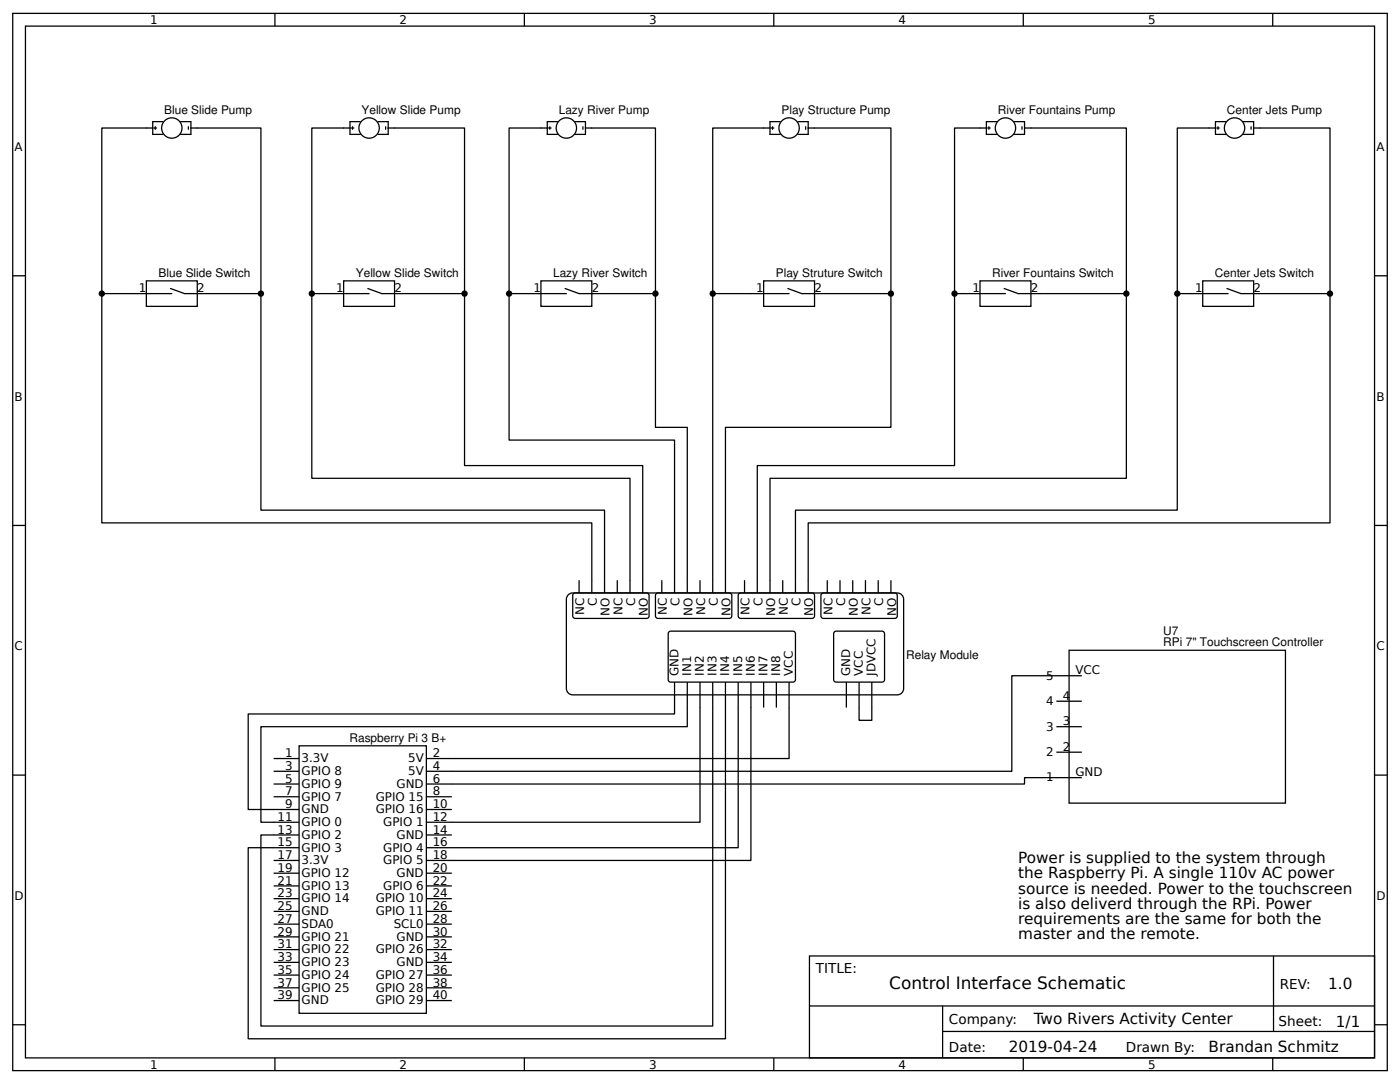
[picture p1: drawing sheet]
<svg xmlns="http://www.w3.org/2000/svg" width="291mm" height="225mm" viewBox="0 0 291 225" stroke-linecap="round" stroke-linejoin="round" font-family="sans-serif">
<g fill="none" stroke="#000" stroke-width=".26">
<path d="M2.6 2.8h285.8v219.6h-285.8zM5.3 5.4h280.5v214.3h-280.5zM57.1 2.8v2.6M109 2.8v2.6M160.9 2.8v2.6M212.7 2.8v2.6M264.6 2.8v2.6M31.7 26.6h-10.5v82h101.8v14.6M32 26.6h.5M32.3 26.3v.6M33.9 25.3h-2.2v2.6h2.2M37.6 25.3h2.1v2.6h-2.1"/>
<path d="M39.2 26.3v.6M39.7 26.6h14.5v34.4M72.8 26.6h-8v72.8h66.2v23.8M73 26.6h.6M73.3 26.3v.6M74.9 25.3h-2.1v2.6h2.1M78.6 25.3h2.1v2.6h-2.1M80.2 26.3v.6M80.7 26.6h15.9v70.1h37v26.5M113.8 26.6h-8v64.8h34.4v31.8M114 26.6h.6M114.3 26.3v.6"/>
<path d="M115.9 25.3h-2.1v2.6h2.1M119.6 25.3h2.1v2.6h-2.1M121.2 26.3v.6M121.7 26.6h14.6v34.4M160.1 26.6h-11.9v96.6M160.3 26.6h.6M160.6 26.3v.6M162.2 25.3h-2.1v2.6h2.1M165.9 25.3h2.1v2.6h-2.1M167.5 26.3v.6M168 26.6h17.2v34.4M205.1 26.6h-6.7v34.4"/>
<path d="M205.3 26.6h.5M205.6 26.3v.6M207.2 25.3h-2.1v2.6h2.1M210.9 25.3h2.1v2.6h-2.1M212.5 26.3v.6M213 26.6h21.2v34.4M252.7 26.6h-8v79.4h-79.3v17.2M252.9 26.6h.6M253.2 26.3v.6M254.8 25.3h-2.1v2.6h2.1M258.5 25.3h2.1v2.6h-2.1M260.1 26.3v.6"/>
<path d="M260.6 26.6h15.9v82h-108.5v14.6M2.6 57.3h2.7M30.4 58.3h10.6v5.3h-10.6zM35.5 59.9l2.9 1.1h15.8v45h71.5v17.2M71.4 58.3h10.6v5.3h-10.6zM76.5 59.9l2.9 1.1h17.2M112.4 58.3h10.6v5.3h-10.6zM117.5 59.9l2.9 1.1h15.9v27.8h6.6v34.4M158.7 58.3h10.6v5.3h-10.6zM163.8 59.9l2.9 1.1h18.5v27.8h-34.4v34.4M203.7 58.3h10.6v5.3h-10.6zM208.8 59.9l2.9 1.1h22.5v38.4h-74.1v23.8"/>
<path d="M250 58.3h10.6v5.3h-10.6zM255.1 59.9l2.9 1.1h18.5M285.8 57.3h2.6M21.2 61h14.5M64.8 61h11.9M105.8 61h11.9M148.2 61h15.8M209 61h-10.6v35.7h-41v26.5M244.7 61h10.6M2.6 109.1h2.7M285.8 109.1h2.6M118 123.7l.6-.5h.5h67.4a1.32 1.32 0 0 1 1.4 1.3v18.5a1.32 1.32 0 0 1-1.4 1.3h-67.4a1.32 1.32 0 0 1-1.4-1.3v-18.5z"/>
<path d="M119.3 123.2h15.4l.2 .5v4.5l-.5 .3-15.1-.1-.2-.5v-4.2zM120.4 120.5v2.7M128.3 120.5v2.7M136.5 123.2h15.4l.2 .5v4.5l-.5 .3-15.1-.1-.2-.5v-4.2zM137.6 120.5v2.7M139.2 131.2h25.9l.3 .4-.1 9.8-.5 .3-25.6-.1-.3-.4v-9.6zM145.5 120.5v2.7M153.5 123.4l.5-.2h15.1l.2 .5v4.5l-.5 .3-15.1-.1-.2-.5zM154.8 120.5v2.7M162.7 120.5v2.7M170.9 123.2h15.4l.2 .5v4.5l-.5 .3-15.1-.1-.2-.5v-4.2zM172 120.5v2.7"/>
<path d="M173.4 131.4l.4-.3 9.8 .1 .3 .4-.1 9.8-.4 .3-9.8-.1-.3-.4zM174.6 120.5v2.7M177.3 120.5v2.7M179.9 120.5v2.7M182.6 120.5v2.7M185.2 120.5v2.7M222.2 135.1h45v31.7h-45zM56.9 157.6h5.3M62.2 154.9h26.4v55.6h-26.4zM140.2 141.7v6.6h-88.6v19.8h10.6M142.9 141.7v9.2h-88.7v19.9h8M145.5 141.7v29.1h-56.9"/>
<path d="M148.2 141.7v71.4h-94v-39.7h8M150.8 141.7v74.1h-99.2v-39.7h10.6M153.5 141.7v34.4h-64.9M156.1 141.7v37h-67.5M158.7 141.7v5.3M161.4 141.7v5.3M164 141.7v15.9h-75.4M175.9 141.7v5.3M178.6 141.7v7.9h2.6v-7.9M219.6 156.2h5.3M219.6 150.9h5.3M219.6 145.7h5.3"/>
<path d="M224.9 140.4h-14.6v19.8h-121.7M2.6 161h2.7M56.9 160.2h5.3M56.9 162.9h5.3M56.9 165.5h5.3M56.9 178.7h5.3M88.6 165.5h5.3M88.6 168.1h5.3M88.6 173.4h5.3M224.9 161.5h-11.9v1.4h-124.4M285.8 161h2.6M56.9 181.4h5.3"/>
<path d="M56.9 184h5.3M56.9 186.7h5.3M56.9 189.3h5.3M56.9 192h5.3M56.9 194.6h5.3M56.9 197.2h5.3M56.9 199.9h5.3M88.6 181.4h5.3M88.6 184h5.3M88.6 186.7h5.3M88.6 189.3h5.3M88.6 192h5.3"/>
<path d="M88.6 194.6h5.3M88.6 197.2h5.3M88.6 199.9h5.3M168.3 198.6h117.5v21.1h-117.5zM264.7 198.6l.1 15.6M2.6 212.9h2.7M56.9 202.5h5.3M56.9 205.2h5.3M56.9 207.8h5.3M57.1 219.7v2.7M88.6 202.5h5.3M88.6 205.2h5.3"/>
<path d="M88.6 207.8h5.3M109 219.7v2.7M160.9 219.7v2.7M168.3 209h117.4M196 214.2h89.7M196 209v10.5M212.7 219.7v2.7M264.6 219.7v2.7M285.8 212.9h2.6"/>
<circle cx="35.7" cy="26.6" r="2.12"/>
<circle cx="76.7" cy="26.6" r="2.12"/>
<circle cx="117.7" cy="26.6" r="2.12"/>
<circle cx="164" cy="26.6" r="2.12"/>
<circle cx="209" cy="26.6" r="2.12"/>
<circle cx="256.6" cy="26.6" r="2.12"/>
</g>
<g fill="#000">
<circle cx="21.2" cy="61" r=".66"/>
<circle cx="54.2" cy="61" r=".66"/>
<circle cx="64.8" cy="61" r=".66"/>
<circle cx="96.6" cy="61" r=".66"/>
<circle cx="105.8" cy="61" r=".66"/>
<circle cx="136.3" cy="61" r=".66"/>
<circle cx="148.2" cy="61" r=".66"/>
<circle cx="185.2" cy="61" r=".66"/>
<circle cx="198.4" cy="61" r=".66"/>
<circle cx="234.2" cy="61" r=".66"/>
<circle cx="244.7" cy="61" r=".66"/>
<circle cx="276.5" cy="61" r=".66"/>
</g>
<text font-size="3.5" x="184.8" y="205.3">Control Interface Schematic</text>
<g font-size="3.2">
<text x="211.7" y="179.3">Power is supplied to the system through</text>
<text x="211.7" y="182.4">the Raspberry Pi. A single 110v AC power</text>
<text x="211.7" y="185.6">source is needed. Power to the touchscreen</text>
<text x="211.7" y="188.8">is also deliverd through the RPi. Power</text>
<text x="211.7" y="192">requirements are the same for both the</text>
<text x="211.7" y="195.1">master and the remote.</text>
<text x="276.1" y="205.5">1.0</text>
<text x="214.9" y="212.7">Two Rivers Activity Center</text>
<text x="277.7" y="213.3">1/1</text>
<text x="209.7" y="218.5">2019-04-24</text>
<text x="251.3" y="218.5">Brandan Schmitz</text>
</g>
<g font-size="2.8">
<text x="169.6" y="202">TITLE:</text>
<text x="266.1" y="205.5">REV:</text>
<text x="197.3" y="212.7">Company:</text>
<text x="265.8" y="213.1">Sheet:</text>
<text x="197.3" y="218.4">Date:</text>
<text x="234.1" y="218.5">Drawn By:</text>
</g>
<g font-size="2.5">
<text x="31.2" y="5">1</text>
<text x="83.1" y="5">2</text>
<text x="134.9" y="5">3</text>
<text x="186.8" y="5">4</text>
<text x="238.7" y="5">5</text>
<text x="34.1" y="23.7">Blue Slide Pump</text>
<text x="75.1" y="23.7">Yellow Slide Pump</text>
<text x="116.2" y="23.7">Lazy River Pump</text>
<text x="162.5" y="23.7">Play Structure Pump</text>
<text x="207.4" y="23.7">River Fountains Pump</text>
<text x="255.1" y="23.7">Center Jets Pump</text>
<text x="3" y="31.4">A</text>
<text x="286.1" y="31.4">A</text>
<text x="33" y="57.5">Blue Slide Switch</text>
<text x="74" y="57.5">Yellow Slide Switch</text>
<text x="115" y="57.5">Lazy River Switch</text>
<text x="161.3" y="57.5">Play Struture Switch</text>
<text x="206.3" y="57.5">River Fountains Switch</text>
<text x="252.6" y="57.5">Center Jets Switch</text>
<text x="28.9" y="60.7">1</text>
<text x="41" y="60.7">2</text>
<text x="69.9" y="60.7">1</text>
<text x="82" y="60.7">2</text>
<text x="110.9" y="60.7">1</text>
<text x="123" y="60.7">2</text>
<text x="157.2" y="60.7">1</text>
<text x="169.3" y="60.7">2</text>
<text x="202.2" y="60.7">1</text>
<text x="214.3" y="60.7">2</text>
<text x="248.5" y="60.7">1</text>
<text x="260.6" y="60.7">2</text>
<text x="3" y="83.2">B</text>
<text x="286.1" y="83.2">B</text>
<text x="124.1" y="125.9" transform="rotate(-90 124.1 125.9)">C</text>
<text x="132" y="125.9" transform="rotate(-90 132 125.9)">C</text>
<text x="141.3" y="125.9" transform="rotate(-90 141.3 125.9)">C</text>
<text x="149.2" y="125.9" transform="rotate(-90 149.2 125.9)">C</text>
<text x="158.5" y="125.9" transform="rotate(-90 158.5 125.9)">C</text>
<text x="166.4" y="125.9" transform="rotate(-90 166.4 125.9)">C</text>
<text x="175.7" y="125.9" transform="rotate(-90 175.7 125.9)">C</text>
<text x="183.6" y="125.9" transform="rotate(-90 183.6 125.9)">C</text>
<text x="121.4" y="127.7" transform="rotate(-90 121.4 127.7)">NC</text>
<text x="126.7" y="127.9" transform="rotate(-90 126.7 127.9)">NO</text>
<text x="129.4" y="127.7" transform="rotate(-90 129.4 127.7)">NC</text>
<text x="134.7" y="127.9" transform="rotate(-90 134.7 127.9)">NO</text>
<text x="138.6" y="127.7" transform="rotate(-90 138.6 127.7)">NC</text>
<text x="143.9" y="127.9" transform="rotate(-90 143.9 127.9)">NO</text>
<text x="146.6" y="127.7" transform="rotate(-90 146.6 127.7)">NC</text>
<text x="151.9" y="127.9" transform="rotate(-90 151.9 127.9)">NO</text>
<text x="155.8" y="127.7" transform="rotate(-90 155.8 127.7)">NC</text>
<text x="161.1" y="127.9" transform="rotate(-90 161.1 127.9)">NO</text>
<text x="163.8" y="127.7" transform="rotate(-90 163.8 127.7)">NC</text>
<text x="169.1" y="127.9" transform="rotate(-90 169.1 127.9)">NO</text>
<text x="173" y="127.7" transform="rotate(-90 173 127.7)">NC</text>
<text x="178.3" y="127.9" transform="rotate(-90 178.3 127.9)">NO</text>
<text x="181" y="127.7" transform="rotate(-90 181 127.7)">NC</text>
<text x="186.3" y="127.9" transform="rotate(-90 186.3 127.9)">NO</text>
<text x="241.8" y="131.9">U7</text>
<text x="3" y="135.1">C</text>
<text x="188.4" y="136.8">Relay Module</text>
<text x="241.8" y="134.3">RPi 7&quot; Touchscreen Controller</text>
<text x="286.1" y="135.1">C</text>
<text x="141" y="140.4" transform="rotate(-90 141 140.4)">GND</text>
<text x="143.7" y="140.4" transform="rotate(-90 143.7 140.4)">IN1</text>
<text x="146.3" y="140.4" transform="rotate(-90 146.3 140.4)">IN2</text>
<text x="149" y="140.4" transform="rotate(-90 149 140.4)">IN3</text>
<text x="151.6" y="140.4" transform="rotate(-90 151.6 140.4)">IN4</text>
<text x="154.3" y="140.4" transform="rotate(-90 154.3 140.4)">IN5</text>
<text x="156.9" y="140.4" transform="rotate(-90 156.9 140.4)">IN6</text>
<text x="159.5" y="140.4" transform="rotate(-90 159.5 140.4)">IN7</text>
<text x="162.2" y="140.4" transform="rotate(-90 162.2 140.4)">IN8</text>
<text x="164.8" y="140.4" transform="rotate(-90 164.8 140.4)">VCC</text>
<text x="176.7" y="140.4" transform="rotate(-90 176.7 140.4)">GND</text>
<text x="179.4" y="140.4" transform="rotate(-90 179.4 140.4)">VCC</text>
<text x="182" y="140.4" transform="rotate(-90 182 140.4)">JDVCC</text>
<text x="217.5" y="141.2">5</text>
<text x="223.6" y="140.1">VCC</text>
<text x="217.5" y="146.4">4</text>
<text x="220.9" y="145.4">4</text>
<text x="72.7" y="154.1">Raspberry Pi 3 B+</text>
<text x="217.5" y="151.7">3</text>
<text x="220.9" y="156">2</text>
<text x="220.9" y="150.7">3</text>
<text x="59.3" y="157.3">1</text>
<text x="59.3" y="159.9">3</text>
<text x="62.7" y="158.4">3.3V</text>
<text x="62.7" y="161">GPIO 8</text>
<text x="84.8" y="158.4">5V</text>
<text x="84.8" y="161">5V</text>
<text x="90" y="157.3">2</text>
<text x="90" y="159.9">4</text>
<text x="217.5" y="157">2</text>
<text x="223.6" y="161.3">GND</text>
<text x="59.3" y="162.6">5</text>
<text x="59.3" y="165.2">7</text>
<text x="59.3" y="167.9">9</text>
<text x="62.7" y="163.6">GPIO 9</text>
<text x="62.7" y="166.3">GPIO 7</text>
<text x="78.1" y="166.3">GPIO 15</text>
<text x="82.4" y="163.6">GND</text>
<text x="90" y="162.6">6</text>
<text x="90" y="165.2">8</text>
<text x="90" y="167.9">10</text>
<text x="217.5" y="162.3">1</text>
<text x="57.7" y="170.5">11</text>
<text x="57.7" y="173.2">13</text>
<text x="62.7" y="168.9">GND</text>
<text x="62.7" y="171.6">GPIO 0</text>
<text x="78.1" y="168.9">GPIO 16</text>
<text x="79.7" y="171.6">GPIO 1</text>
<text x="90" y="170.5">12</text>
<text x="90" y="173.2">14</text>
<text x="57.7" y="175.8">15</text>
<text x="57.7" y="178.5">17</text>
<text x="62.7" y="174.2">GPIO 2</text>
<text x="62.7" y="176.9">GPIO 3</text>
<text x="62.7" y="179.5">3.3V</text>
<text x="79.7" y="176.9">GPIO 4</text>
<text x="79.7" y="179.5">GPIO 5</text>
<text x="82.4" y="174.2">GND</text>
<text x="90" y="175.8">16</text>
<text x="90" y="178.5">18</text>
<text x="57.7" y="181.1">19</text>
<text x="57.7" y="183.8">21</text>
<text x="62.7" y="182.2">GPIO 12</text>
<text x="62.7" y="184.8">GPIO 13</text>
<text x="79.7" y="184.8">GPIO 6</text>
<text x="82.4" y="182.2">GND</text>
<text x="90" y="181.1">20</text>
<text x="90" y="183.8">22</text>
<text x="3" y="186.9">D</text>
<text x="57.7" y="186.4">23</text>
<text x="57.7" y="189">25</text>
<text x="57.7" y="191.7">27</text>
<text x="62.7" y="187.5">GPIO 14</text>
<text x="62.7" y="190.1">GND</text>
<text x="78.1" y="187.5">GPIO 10</text>
<text x="78.1" y="190.1">GPIO 11</text>
<text x="90" y="186.4">24</text>
<text x="90" y="189">26</text>
<text x="90" y="191.7">28</text>
<text x="286.1" y="186.9">D</text>
<text x="57.7" y="194.3">29</text>
<text x="57.7" y="197">31</text>
<text x="62.7" y="192.7">SDA0</text>
<text x="62.7" y="195.4">GPIO 21</text>
<text x="81.9" y="192.7">SCL0</text>
<text x="82.4" y="195.4">GND</text>
<text x="90" y="194.3">30</text>
<text x="90" y="197">32</text>
<text x="57.7" y="199.6">33</text>
<text x="57.7" y="202.3">35</text>
<text x="62.7" y="198">GPIO 22</text>
<text x="62.7" y="200.7">GPIO 23</text>
<text x="62.7" y="203.3">GPIO 24</text>
<text x="78.1" y="198">GPIO 26</text>
<text x="78.1" y="203.3">GPIO 27</text>
<text x="82.4" y="200.7">GND</text>
<text x="90" y="199.6">34</text>
<text x="90" y="202.3">36</text>
<text x="57.7" y="204.9">37</text>
<text x="57.7" y="207.6">39</text>
<text x="62.7" y="206">GPIO 25</text>
<text x="62.7" y="208.6">GND</text>
<text x="78.1" y="206">GPIO 28</text>
<text x="78.1" y="208.6">GPIO 29</text>
<text x="90" y="204.9">38</text>
<text x="90" y="207.6">40</text>
<text x="31.2" y="222">1</text>
<text x="83.1" y="222">2</text>
<text x="134.9" y="222">3</text>
<text x="186.8" y="222">4</text>
<text x="238.7" y="222">5</text>
</g>
</svg>
